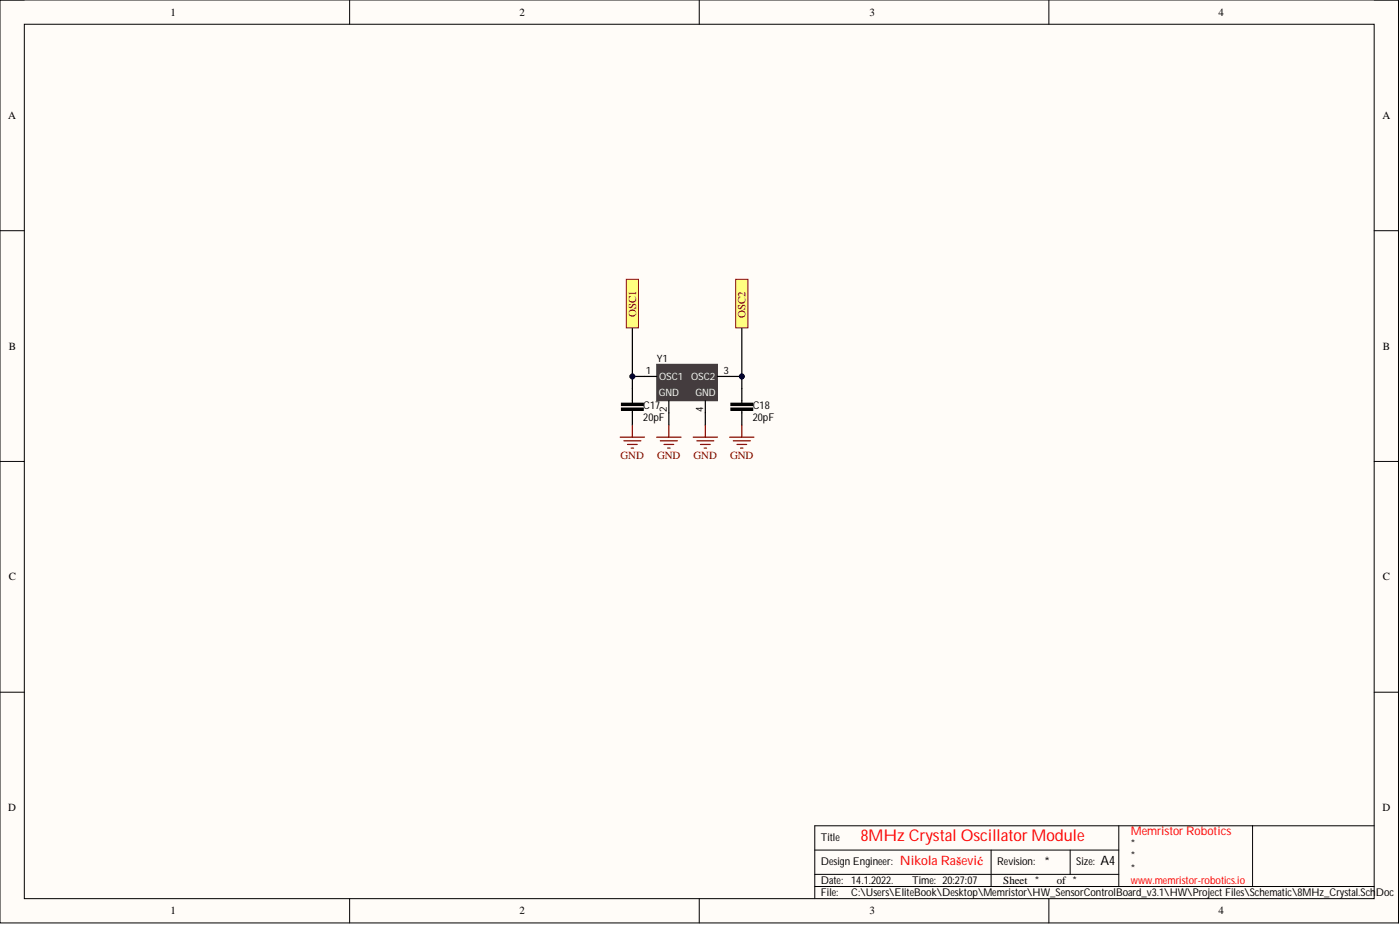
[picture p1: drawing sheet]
<svg xmlns="http://www.w3.org/2000/svg" width="292mm" height="193mm" viewBox="0 0 292 193" stroke-linecap="round" stroke-linejoin="round" font-family="sans-serif">
<path d="M0 0h291.8v192.5h-291.8z" fill-rule="evenodd" fill="#fffcf8"/>
<path d="M0 0h291.8v192.5h-291.8z" fill="none" stroke="#000" stroke-width=".21"/>
<path d="M5.1 5.1h281.6v182.4h-281.6z" fill-rule="evenodd" fill="#fffcf8"/>
<g fill="none" stroke="#000" stroke-width=".21">
<path d="M0 0h5.1M72.9 0v5.1M145.9 0v5.1M218.8 0v5.1M286.7 0h5.1v5.1M5.1 5.1h281.6v182.4h-281.6zM0 48.1h5.1M286.7 48.1h5.1M0 96.3h5.1M286.7 96.3h5.1M0 144.4h5.1M286.7 144.4h5.1"/>
<path d="M170 177.3h63.4M206.8 177.3v7.6M223.3 177.3v5.1M233.4 172.3v12.6M261.3 172.3v12.6M286.7 172.3h-116.7v15.2M72.9 187.5v5M145.9 187.5v5M170 184.9h116.7M170 182.4h63.4M218.8 187.5v5M291.8 187.5v5"/>
</g>
<path d="M137 76h12.7v7.6h-12.7z" fill-rule="evenodd" fill="#443c3e"/>
<path d="M137 76h12.7v7.6h-12.7z" fill="none" stroke="#443c3e" stroke-width=".21"/>
<path d="M134.5 78.5h2.5M154.8 68.4v10.1h-5.1M131.9 81.1v3M131.9 85.6v3.1M139.5 83.6v5.1M147.2 83.6v5.1M154.8 81.1v3M154.8 85.6v3.1" fill="none" stroke="#000" stroke-width=".25"/>
<g fill="#000">
<path d="M129.7 85.1h4.5v.5h-4.5z" fill-rule="evenodd"/>
<path d="M129.7 84.1h4.5v.5h-4.5z" fill-rule="evenodd"/>
<path d="M152.5 85.1h4.6v.5h-4.6z" fill-rule="evenodd"/>
<path d="M152.5 84.1h4.6v.5h-4.6z" fill-rule="evenodd"/>
</g>
<path d="M129.7 85.1h4.5v.5h-4.5zM129.7 84.1h4.5v.5h-4.5zM152.5 85.1h4.6v.5h-4.6zM152.5 84.1h4.6v.5h-4.6z" fill="none" stroke="#000" stroke-width=".21"/>
<circle cx="154.8" cy="78.5" r=".51" fill="#000080"/>
<circle cx="154.8" cy="78.5" r=".51" fill="none" stroke="#000080" stroke-width=".21"/>
<path d="M131.9 68.4v10.1h2.6" fill="none" stroke="#000" stroke-width=".25"/>
<circle cx="131.9" cy="78.5" r=".51" fill="#000080"/>
<circle cx="131.9" cy="78.5" r=".51" fill="none" stroke="#000080" stroke-width=".21"/>
<path d="M154.8 78.5v2.6" fill="none" stroke="#000" stroke-width=".25"/>
<circle cx="154.8" cy="78.5" r=".51" fill="#000080"/>
<circle cx="154.8" cy="78.5" r=".51" fill="none" stroke="#000080" stroke-width=".21"/>
<path d="M131.9 78.5v2.6" fill="none" stroke="#000" stroke-width=".25"/>
<circle cx="131.9" cy="78.5" r=".51" fill="#000080"/>
<circle cx="131.9" cy="78.5" r=".51" fill="none" stroke="#000080" stroke-width=".21"/>
<path d="M130.7 58.3h2.5v10.1h-2.5z" fill-rule="evenodd" fill="#ffff80"/>
<path d="M130.7 58.3h2.5v10.1h-2.5z" fill="none" stroke="#800000" stroke-width=".21"/>
<path d="M153.5 58.3h2.5v10.1h-2.5z" fill-rule="evenodd" fill="#ffff80"/>
<path d="M153.5 58.3h2.5v10.1h-2.5z" fill="none" stroke="#800000" stroke-width=".21"/>
<g fill="none" stroke="#800000" stroke-width=".25">
<path d="M129.4 91.2h5.1M130.2 92h3.5M130.9 92.7h2.1M131.7 93.5h.5M131.9 88.7v2.5M137 91.2h5.1M137.8 92h3.5M138.5 92.7h2.1M139.3 93.5h.5M139.5 88.7v2.5M144.6 91.2h5.1M145.4 92h3.5"/>
<path d="M146.1 92.7h2.1M146.9 93.5h.5M147.2 88.7v2.5M152.2 91.2h5.1M153 92h3.5M153.8 92.7h2M154.5 93.5h.5M154.8 88.7v2.5"/>
</g>
<text font-size="3.4" fill="#f00" x="179.6" y="175.4">8MHz Crystal Oscillator Module</text>
<text font-size="2.7" fill="#f00" x="187.8" y="180.4">Nikola Rašević</text>
<g font-size="2.7">
<text x="218" y="180.7">*</text>
<text x="229.6" y="180.4">A4</text>
</g>
<text font-size="2.5" fill="#f00" x="236" y="174.2">Memristor Robotics</text>
<g font-size="2.3">
<text x="35.6" y="3.3">1</text>
<text x="108.4" y="3.3">2</text>
<text x="181.4" y="3.3">3</text>
<text x="254.2" y="3.3">4</text>
<text x="1.7" y="24.8">A</text>
<text x="288.4" y="24.8">A</text>
<text x="1.8" y="73">B</text>
<text x="288.5" y="73">B</text>
<text x="1.8" y="121.1">C</text>
<text x="288.5" y="121.1">C</text>
<text x="1.7" y="169.2">D</text>
<text x="288.4" y="169.2">D</text>
<text x="209.3" y="184.4">Sheet *</text>
<text x="220.5" y="184.4">of *</text>
<text x="35.6" y="190.8">1</text>
<text x="108.4" y="190.8">2</text>
<text x="181.4" y="190.8">3</text>
<text x="254.2" y="190.8">4</text>
</g>
<g font-size="2.3" fill="#800000">
<text x="132.7" y="66.1" transform="rotate(-90 132.7 66.1)">OSC1</text>
<text x="155.5" y="66.3" transform="rotate(-90 155.5 66.3)">OSC2</text>
<text x="129.5" y="95.8">GND</text>
<text x="137.1" y="95.8">GND</text>
<text x="144.7" y="95.8">GND</text>
<text x="152.3" y="95.8">GND</text>
</g>
<g font-size="2.2">
<text x="134.2" y="85.3">C17</text>
<text x="134.2" y="87.8">20pF</text>
<text x="157.1" y="85.3">C18</text>
<text x="157.1" y="87.8">20pF</text>
<text x="171.3" y="175.5">Title</text>
<text x="236" y="176.7">*</text>
<text x="236" y="179.3">*</text>
<text x="171.3" y="184.3">Date:</text>
<text x="171.3" y="180.5">Design Engineer:</text>
<text x="177.6" y="184.3">14.1.2022.</text>
<text x="190.3" y="184.3">Time: 20:27:07</text>
<text x="208.1" y="180.5">Revision:</text>
<text x="224.5" y="180.5">Size:</text>
<text x="236" y="181.8">*</text>
<text x="171.3" y="186.9">File:</text>
<text x="177.6" y="186.9">C:\Users\EliteBook\Desktop\Memristor\HW_SensorControlBoard_v3.1\HW\Project Files\Schematic\8MHz_Crystal.SchDoc</text>
</g>
<text font-size="2.2" fill="#f00" x="236" y="184.3">www.memristor-robotics.io</text>
<g font-size="2.1">
<text x="137" y="75.6">Y1</text>
<text x="134.8" y="78.1">1</text>
<text x="151" y="78.1">3</text>
<text x="139.1" y="85.9" transform="rotate(-90 139.1 85.9)">2</text>
<text x="146.7" y="86" transform="rotate(-90 146.7 86)">4</text>
</g>
<g font-size="2.1" fill="#fff">
<text x="137.5" y="82.7">GND</text>
<text x="137.5" y="79.4">OSC1</text>
<text x="144.2" y="79.4">OSC2</text>
<text x="145.1" y="82.7">GND</text>
</g>
</svg>
